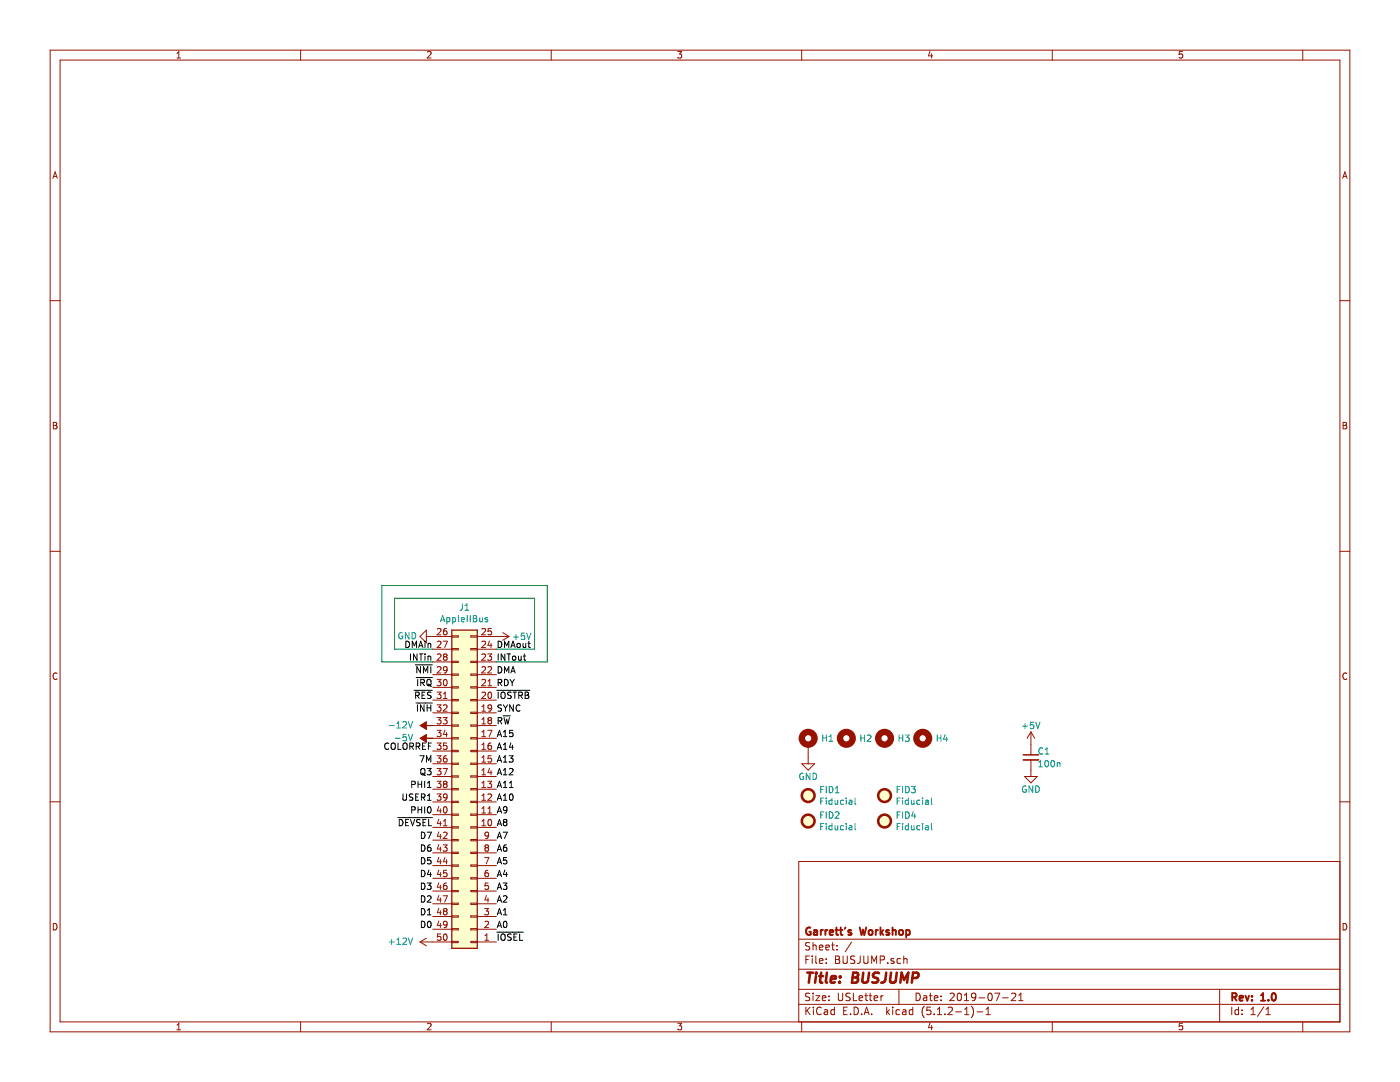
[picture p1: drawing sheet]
EESchema Schematic File Version 4
EELAYER 29 0
EELAYER END
$Descr USLetter 11000 8500
encoding utf-8
Sheet 1 1
Title "BUSJUMP"
Date "2019-07-21"
Rev "1.0"
Comp "Garrett's Workshop"
Comment1 ""
Comment2 ""
Comment3 ""
Comment4 ""
$EndDescr
$Comp
L power:+5V #PWR0120
U 1 1
P 8100 5850
F 0 "#PWR0120" H 8100 5700 50  0001 C CNN
F 1 "+5V" H 8100 6000 50  0000 C CNN
F 2 "" H 8100 5850 50  0001 C CNN
F 3 "" H 8100 5850 50  0001 C CNN
	1    8100 5850
	1    0    0    -1  
$EndComp
$Comp
L Device:C_Small C1
U 1 1
P 8100 5950
F 0 "C1" H 8150 6000 50  0000 L CNN
F 1 "100n" H 8150 5900 50  0000 L CNN
F 2 "stdpads:C_0805" H 8100 5950 50  0001 C CNN
F 3 "~" H 8100 5950 50  0001 C CNN
	1    8100 5950
	1    0    0    -1  
$EndComp
$Comp
L power:GND #PWR0110
U 1 1
P 8100 6050
F 0 "#PWR0110" H 8100 5800 50  0001 C CNN
F 1 "GND" H 8100 5900 50  0000 C CNN
F 2 "" H 8100 6050 50  0001 C CNN
F 3 "" H 8100 6050 50  0001 C CNN
	1    8100 6050
	1    0    0    -1  
$EndComp
$Comp
L Mechanical:MountingHole_Pad H1
U 1 1
P 6350 5850
F 0 "H1" H 6450 5901 50  0000 L CNN
F 1 " " H 6450 5810 50  0001 L CNN
F 2 "stdpads:PasteHole_1.05mm_PTH" H 6350 5850 50  0001 C CNN
F 3 "~" H 6350 5850 50  0001 C CNN
	1    6350 5850
	1    0    0    -1  
$EndComp
$Comp
L power:+5V #PWR0109
U 1 1
P 3900 5000
F 0 "#PWR0109" H 3900 4850 50  0001 C CNN
F 1 "+5V" V 3900 5200 50  0000 C CNN
F 2 "" H 3900 5000 50  0001 C CNN
F 3 "" H 3900 5000 50  0001 C CNN
	1    3900 5000
	0    1    1    0   
$EndComp
$Comp
L power:GND #PWR0108
U 1 1
P 3400 5000
F 0 "#PWR0108" H 3400 4750 50  0001 C CNN
F 1 "GND" V 3400 4800 50  0000 C CNN
F 2 "" H 3400 5000 50  0001 C CNN
F 3 "" H 3400 5000 50  0001 C CNN
	1    3400 5000
	0    1    -1   0   
$EndComp
$Comp
L power:+12V #PWR0103
U 1 1
P 3400 7400
F 0 "#PWR0103" H 3400 7250 50  0001 C CNN
F 1 "+12V" V 3400 7550 50  0000 L CNN
F 2 "" H 3400 7400 50  0001 C CNN
F 3 "" H 3400 7400 50  0001 C CNN
	1    3400 7400
	0    -1   -1   0   
$EndComp
Text Label 3400 7300 2    50   ~ 0
D0
Text Label 3400 7200 2    50   ~ 0
D1
Text Label 3400 7100 2    50   ~ 0
D2
Text Label 3400 7000 2    50   ~ 0
D3
Text Label 3400 6900 2    50   ~ 0
D4
Text Label 3400 6800 2    50   ~ 0
D5
Text Label 3400 6700 2    50   ~ 0
D6
Text Label 3400 6600 2    50   ~ 0
D7
Text Label 3400 6500 2    50   ~ 0
~DEVSEL~
Text Label 3400 6400 2    50   ~ 0
PHI0
Text Label 3400 6300 2    50   ~ 0
USER1
Text Label 3400 6200 2    50   ~ 0
PHI1
Text Label 3400 6100 2    50   ~ 0
Q3
Text Label 3400 6000 2    50   ~ 0
7M
Text Label 3400 5900 2    50   ~ 0
COLORREF
$Comp
L power:-12V #PWR0102
U 1 1
P 3400 5700
F 0 "#PWR0102" H 3400 5800 50  0001 C CNN
F 1 "-12V" V 3400 5850 50  0000 L CNN
F 2 "" H 3400 5700 50  0001 C CNN
F 3 "" H 3400 5700 50  0001 C CNN
	1    3400 5700
	0    -1   -1   0   
$EndComp
$Comp
L power:-5V #PWR0101
U 1 1
P 3400 5800
F 0 "#PWR0101" H 3400 5900 50  0001 C CNN
F 1 "-5V" V 3400 5950 50  0000 L CNN
F 2 "" H 3400 5800 50  0001 C CNN
F 3 "" H 3400 5800 50  0001 C CNN
	1    3400 5800
	0    -1   -1   0   
$EndComp
$Comp
L Connector_Generic:Conn_02x25_Counter_Clockwise J1
U 1 1
P 3700 6200
F 0 "J1" H 3750 4775 50  0000 C CNN
F 1 "AppleIIBus" H 3750 4866 50  0000 C CNN
F 2 "stdpads:AppleIIBus_Edge" H 3700 6200 50  0001 C CNN
F 3 "~" H 3700 6200 50  0001 C CNN
	1    3700 6200
	-1   0    0    1   
$EndComp
Text Label 3400 5600 2    50   ~ 0
~INH~
Text Label 3400 5500 2    50   ~ 0
~RES~
Text Label 3400 5400 2    50   ~ 0
~IRQ~
Text Label 3400 5300 2    50   ~ 0
~NMI~
Text Label 3400 5200 2    50   ~ 0
INTin
Text Label 3400 5100 2    50   ~ 0
DMAin
Text Label 3900 5100 0    50   ~ 0
DMAout
Text Label 3900 5200 0    50   ~ 0
INTout
Text Label 3900 5300 0    50   ~ 0
DMA
Text Label 3900 5400 0    50   ~ 0
RDY
Text Label 3900 5500 0    50   ~ 0
~IOSTRB~
Text Label 3900 5600 0    50   ~ 0
SYNC
Text Label 3900 5700 0    50   ~ 0
R~W~
Text Label 3900 5800 0    50   ~ 0
A15
Text Label 3900 5900 0    50   ~ 0
A14
Text Label 3900 6000 0    50   ~ 0
A13
Text Label 3900 6100 0    50   ~ 0
A12
Text Label 3900 6200 0    50   ~ 0
A11
Text Label 3900 6300 0    50   ~ 0
A10
Text Label 3900 6400 0    50   ~ 0
A9
Text Label 3900 6500 0    50   ~ 0
A8
Text Label 3900 6600 0    50   ~ 0
A7
Text Label 3900 6700 0    50   ~ 0
A6
Text Label 3900 6800 0    50   ~ 0
A5
Text Label 3900 6900 0    50   ~ 0
A4
Text Label 3900 7000 0    50   ~ 0
A3
Text Label 3900 7100 0    50   ~ 0
A2
Text Label 3900 7200 0    50   ~ 0
A1
Text Label 3900 7300 0    50   ~ 0
A0
Text Label 3900 7400 0    50   ~ 0
~IOSEL~
$Comp
L power:GND #PWR0104
U 1 1
P 6350 5950
F 0 "#PWR0104" H 6350 5700 50  0001 C CNN
F 1 "GND" H 6350 5800 50  0000 C CNN
F 2 "" H 6350 5950 50  0001 C CNN
F 3 "" H 6350 5950 50  0001 C CNN
	1    6350 5950
	1    0    0    -1  
$EndComp
$Comp
L Mechanical:Fiducial FID1
U 1 1
P 6350 6250
F 0 "FID1" H 6435 6296 50  0000 L CNN
F 1 "Fiducial" H 6435 6205 50  0000 L CNN
F 2 "stdpads:Fiducial" H 6350 6250 50  0001 C CNN
F 3 "~" H 6350 6250 50  0001 C CNN
	1    6350 6250
	1    0    0    -1  
$EndComp
$Comp
L Mechanical:Fiducial FID2
U 1 1
P 6350 6450
F 0 "FID2" H 6435 6496 50  0000 L CNN
F 1 "Fiducial" H 6435 6405 50  0000 L CNN
F 2 "stdpads:Fiducial" H 6350 6450 50  0001 C CNN
F 3 "~" H 6350 6450 50  0001 C CNN
	1    6350 6450
	1    0    0    -1  
$EndComp
$Comp
L Mechanical:Fiducial FID4
U 1 1
P 6950 6450
F 0 "FID4" H 7035 6496 50  0000 L CNN
F 1 "Fiducial" H 7035 6405 50  0000 L CNN
F 2 "stdpads:Fiducial" H 6950 6450 50  0001 C CNN
F 3 "~" H 6950 6450 50  0001 C CNN
	1    6950 6450
	1    0    0    -1  
$EndComp
$Comp
L Mechanical:Fiducial FID3
U 1 1
P 6950 6250
F 0 "FID3" H 7035 6296 50  0000 L CNN
F 1 "Fiducial" H 7035 6205 50  0000 L CNN
F 2 "stdpads:Fiducial" H 6950 6250 50  0001 C CNN
F 3 "~" H 6950 6250 50  0001 C CNN
	1    6950 6250
	1    0    0    -1  
$EndComp
$Comp
L Mechanical:MountingHole H2
U 1 1
P 6650 5800
F 0 "H2" H 6750 5800 50  0000 L CNN
F 1 " " H 6750 5755 50  0001 L CNN
F 2 "stdpads:PasteHole_1.05mm_NPTH" H 6650 5800 50  0001 C CNN
F 3 "~" H 6650 5800 50  0001 C CNN
	1    6650 5800
	1    0    0    -1  
$EndComp
$Comp
L Mechanical:MountingHole H3
U 1 1
P 6950 5800
F 0 "H3" H 7050 5800 50  0000 L CNN
F 1 " " H 7050 5755 50  0001 L CNN
F 2 "stdpads:PasteHole_1.05mm_NPTH" H 6950 5800 50  0001 C CNN
F 3 "~" H 6950 5800 50  0001 C CNN
	1    6950 5800
	1    0    0    -1  
$EndComp
$Comp
L Mechanical:MountingHole H4
U 1 1
P 7250 5800
F 0 "H4" H 7350 5800 50  0000 L CNN
F 1 " " H 7350 5755 50  0001 L CNN
F 2 "stdpads:PasteHole_1.05mm_NPTH" H 7250 5800 50  0001 C CNN
F 3 "~" H 7250 5800 50  0001 C CNN
	1    7250 5800
	1    0    0    -1  
$EndComp
Wire Wire Line
	3400 5100 3100 5100
Wire Wire Line
	3100 5100 3100 4700
Wire Wire Line
	3100 4700 4200 4700
Wire Wire Line
	4200 4700 4200 5100
Wire Wire Line
	4200 5100 3900 5100
Wire Wire Line
	3400 5200 3000 5200
Wire Wire Line
	3000 5200 3000 4600
Wire Wire Line
	3000 4600 4300 4600
Wire Wire Line
	4300 4600 4300 5200
Wire Wire Line
	4300 5200 3900 5200
$EndSCHEMATC
